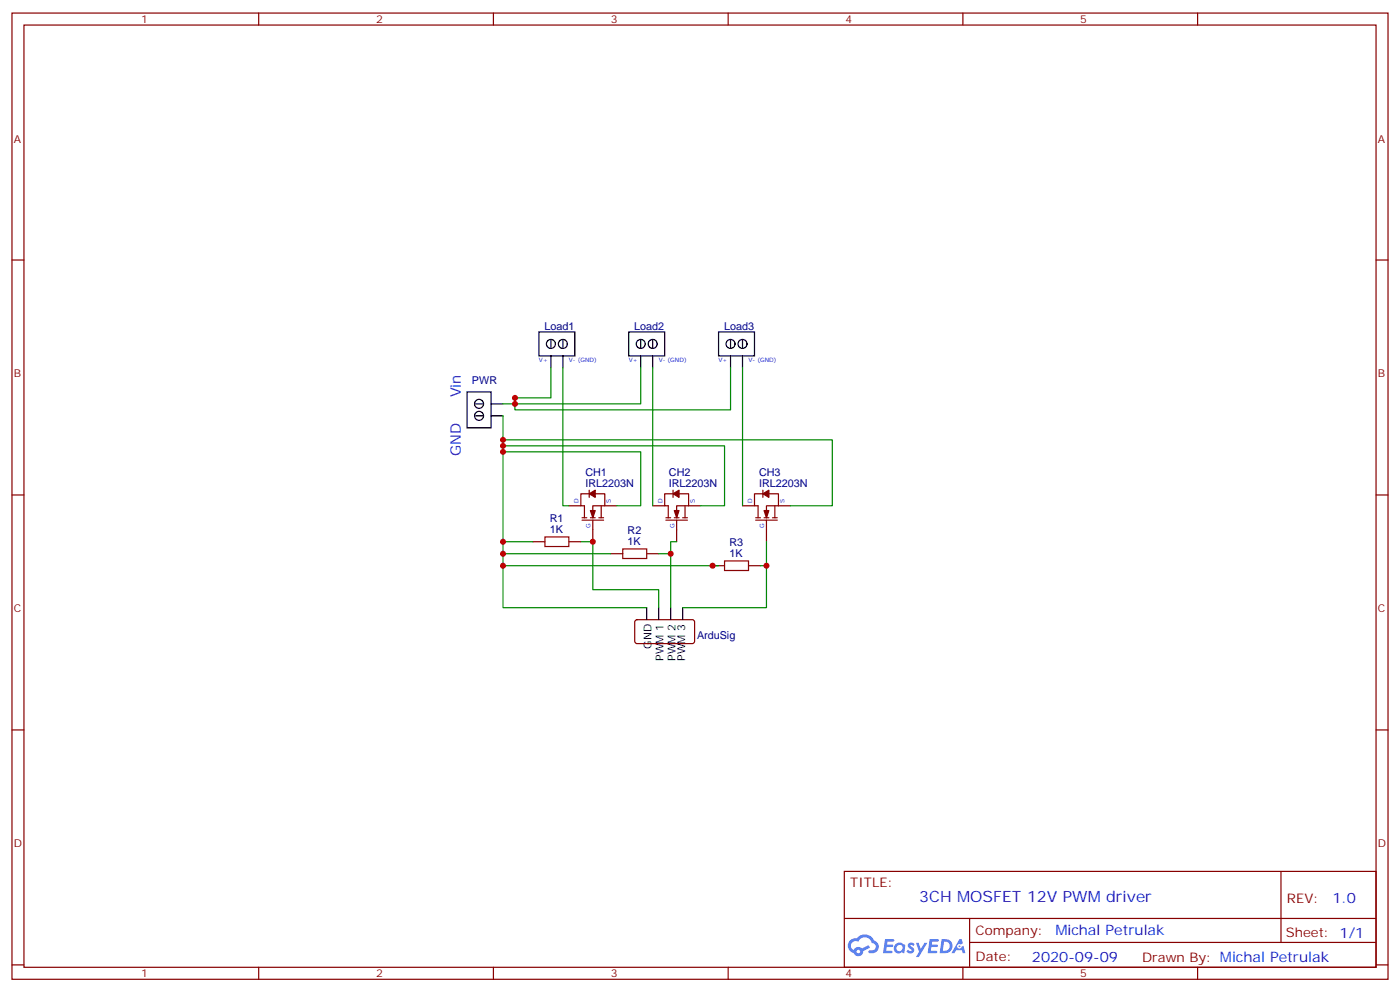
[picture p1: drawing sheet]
<svg xmlns="http://www.w3.org/2000/svg" width="412mm" height="292mm" viewBox="0 0 412 292" stroke-linecap="round" stroke-linejoin="round" font-family="sans-serif">
<g fill="none" stroke="#870000" stroke-width=".35">
<path d="M3.5 3.8h405.4v284.4h-405.4zM7.1 7.4h398.2v277.3h-398.2zM76.2 3.8v3.6M145.3 3.8v3.6M214.5 3.8v3.6M283.6 3.8v3.6M352.8 3.8v3.6M3.5 76.5h3.6M405.3 76.5h3.6M3.5 145.7h3.6M405.3 145.7h3.6M3.5 214.8h3.6"/>
<path d="M405.3 214.8h3.6M248.7 256.4h156.6v28.3h-156.6zM377.3 256.5v20.8M248.7 270.3h156.5M285.6 277.3h119.6M285.6 270.3v14.1M3.5 284h3.6M76.2 284.7v3.5M145.3 284.7v3.5M214.5 284.7v3.5M283.6 284.7v3.5M352.8 284.7v3.5"/>
<path d="M405.3 284h3.6"/>
</g>
<g fill="#5487ff">
<path d="M267.7 277.6a1.22 1.22 0 0 1 1.7 .3l-.4 .6a.47 .47 0 0 0-.3-.5 .47 .47 0 0 0-.5 .2l.1 .3a1.14 1.14 0 0 1 .8 1.7 1.14 1.14 0 0 1-1.9 0l-.2-.2 .5-.5 .7 .4a.29 .29 0 0 0 .3-.3 .29 .29 0 0 0-.2-.3 1.04 1.04 0 0 1-.6-1.7z"/>
<path d="M260.7 276.4h2.4l.3 .1-.2 .5-1.8 .1-.1 .9h1.5l.3 .3-.3 .4h-1.6l-.2 1.1h1.7l.2 .4-.2 .3h-2.6z"/>
<path d="M273.8 276.4h2.4l.3 .1-.1 .5-1.8 .1-.2 .9h1.6l.3 .3-.4 .4h-1.6l-.1 1.1h1.7l.2 .4-.2 .3h-2.6z"/>
<path d="M282.6 276.4h.7l.3 1.2-.6 .3a.69 .69 0 0 0-1 .3 .69 .69 0 0 0 .4 1 .69 .69 0 0 0 .9-.6l.5-.3 .6 2.2h-.8l-.2-.9h-1.8l-.5 .9h-.8z"/>
<path d="M269.8 277.4h.8l.6 1.9 1.1-1.9h.9l-2.6 4.2h-.8l.9-1.5z"/>
<path d="M277.4 276.4l-.6 4.1h1.3a2.11 2.11 0 0 0 2.5-2.1 2.11 2.11 0 0 0-2.5-2zM278.1 277.1a1.39 1.39 0 0 1 1.7 1.4 1.39 1.39 0 0 1-1.8 1.3h-.3z"/>
<path d="M263.7 278a1.54 1.54 0 0 0-.1 2.1 1.54 1.54 0 0 0 2.2 .2l.6 .2 .3-2.3-.2-.2-.4-.1a1.49 1.49 0 0 0-2.4 .1zM264 279a.94 .94 0 0 1 1.8 0 .94 .94 0 0 1-1.8 0z"/>
<path d="M250.4 276.7a2.18 2.18 0 0 0 1.1 3.8 1.44 1.44 0 0 0 1.6 .9 1.44 1.44 0 0 0 1.2-1.5l2-1-.5-.7-1.9 .9a1.47 1.47 0 0 0-2.4 .5 1.39 1.39 0 0 1-.7-2 1.39 1.39 0 0 1 2-.5 2.12 2.12 0 0 1 2.2-1.3 2.12 2.12 0 0 1 1.9 1.7 1.14 1.14 0 0 1 1.1 1.4 1.14 1.14 0 0 1-1.7 .8 .43 .43 0 0 0-.5 .3 .43 .43 0 0 0 .4 .5 1.98 1.98 0 0 0 2.5-1.2 1.98 1.98 0 0 0-1.2-2.5 3.1 3.1 0 0 0-5.3-.7l-.9 .1zM252.3 280a.55 .55 0 0 1 1.1 0 .55 .55 0 0 1-1.1 0z"/>
<circle cx="282.6" cy="278.5" r=".26"/>
</g>
<g fill="none" stroke="#870000" stroke-width=".35">
<path d="M157 159.4h3.5M167.6 148.8h3.5M167.6 159.4h3.5M171.4 153.1h6.4M171.4 152.4h1.5M173.6 145.3h-2.5v3.5h1.1v3.6M173.6 144.3v2.1M173.9 152.4h1.4M174.6 153.1v6.3M175.3 145.3h2.9v3.5M176.4 152.4h1.4M177.1 148.8v3.6"/>
<path d="M178.2 148.8h-3.6v3.6M178.2 148.8h3.5M192.3 148.8h3.5M196.1 153.1h6.4M196.1 152.4h1.5M198.3 145.3h-2.5v3.5h1v3.6M198.3 144.3v2.1M198.6 152.4h1.4M199.3 153.1v6.3M200 145.3h2.8v3.5M201.1 152.4h1.4M201.8 148.8v3.6"/>
<path d="M202.8 148.8h-3.5v3.6M202.8 148.8h3.6M218.7 148.8h3.5M222.6 153.1h6.4M222.6 152.4h1.4M224.7 145.3h-2.5v3.5h1.1v3.6M224.7 144.3v2.1M225.1 152.4h1.4M225.8 153.1v6.3M226.5 145.3h2.8v3.5M227.5 152.4h1.5M228.2 148.8v3.6"/>
<path d="M229.3 148.8h-3.5v3.6M229.3 148.8h3.5M179.9 162.9h3.5M190.5 162.9h3.5M209.9 166.5h3.5M220.5 166.5h3.5M187.2 182.6l.5-.2h16.5l.4 .7-.1 5.9-.6 .4-16.5-.1-.4-.6v-5.6z"/>
</g>
<g fill="none" stroke="#000" stroke-width=".35">
<path d="M158.7 97.7h10.6v7h-10.6zM185.2 97.7h10.6v7h-10.6zM211.7 97.7h10.5v7h-10.5zM137.6 115.3h7v10.6h-7zM140.1 118.9h2.1M144.6 118.9h3.6M162.3 100.2v2.1M162.3 104.7v3.6M165.8 100.2v2.1M165.8 104.7v3.6M188.7 100.2v2.1M188.7 104.7v3.6"/>
<path d="M192.3 100.2v2.1M192.3 104.7v3.6M215.2 100.2v2.1M215.2 104.7v3.6M218.7 100.2v2.1M218.7 104.7v3.6M140.1 122.4h2.1M144.6 122.4h3.6M190.5 178.8v3.6M194 178.8v3.6M197.6 178.8v3.6M201.1 178.8v3.6"/>
<circle cx="141.1" cy="118.9" r="1.32"/>
<circle cx="162.3" cy="101.2" r="1.32"/>
<circle cx="165.8" cy="101.2" r="1.32"/>
<circle cx="188.7" cy="101.2" r="1.32"/>
<circle cx="192.3" cy="101.2" r="1.32"/>
<circle cx="215.2" cy="101.2" r="1.32"/>
<circle cx="218.7" cy="101.2" r="1.32"/>
<circle cx="141.1" cy="122.4" r="1.32"/>
</g>
<g fill="#870000" stroke="#870000" stroke-width=".35">
<path d="M173.9 150.2h1.4l-.7 2.2z"/>
<path d="M173.6 145.3l1.7-1v2.1z"/>
<path d="M198.6 150.2h1.4l-.7 2.2z"/>
<path d="M198.3 145.3l1.7-1v2.1z"/>
<path d="M225.1 150.2h1.4l-.7 2.2z"/>
<path d="M224.7 145.3l1.8-1v2.1z"/>
</g>
<g fill="none" stroke="#008700" stroke-width=".35">
<path d="M162.3 108.3v8.8h-10.6v1.8h-3.5M165.8 108.3v40.5h1.8M188.7 108.3v10.6h-37v-1.8M192.3 108.3v40.5M215.2 108.3v12.3h-63.5v-1.7M218.7 108.3v40.5M148.2 122.4v56.4h42.3M148.2 129.4h97v19.4h-12.4M148.2 131.2h65.2v17.6h-7M148.2 133h40.5v15.8h-7M148.2 159.4h8.8M171.1 159.4h3.5v14.1h19.4v5.3"/>
<path d="M199.3 159.4h-1.7v19.4M225.8 159.4v19.4h-24.7M148.2 166.5h63.5M148.2 162.9h31.7M194 162.9h3.6M224 166.5h1.8"/>
</g>
<path d="M160.5 158h7.1v2.8h-7.1zM183.4 161.5h7.1v2.9h-7.1zM213.4 165.1h7.1v2.8h-7.1z" fill="none" stroke="#a10000" stroke-width=".35"/>
<g fill="#c00">
<circle cx="174.6" cy="159.4" r=".88"/>
<circle cx="197.6" cy="162.9" r=".88"/>
<circle cx="148.2" cy="129.4" r=".88"/>
<circle cx="148.2" cy="131.2" r=".88"/>
<circle cx="148.2" cy="133" r=".88"/>
<circle cx="148.2" cy="159.4" r=".88"/>
<circle cx="148.2" cy="162.9" r=".88"/>
<circle cx="148.2" cy="166.5" r=".88"/>
<circle cx="209.9" cy="166.5" r=".88"/>
<circle cx="225.8" cy="166.5" r=".88"/>
<circle cx="151.7" cy="117.1" r=".88"/>
<circle cx="151.7" cy="118.9" r=".88"/>
</g>
<text font-size="4.6" fill="#00f" x="270.8" y="265.5">3CH MOSFET 12V PWM driver</text>
<g font-size="4.2" fill="#00f">
<text x="135.7" y="116.9" transform="rotate(-90 135.7 116.9)">Vin</text>
<text x="135.7" y="134.3" transform="rotate(-90 135.7 134.3)">GND</text>
<text x="392.5" y="265.7">1.0</text>
<text x="310.9" y="275.3">Michal Petrulak</text>
<text x="304" y="283.1">2020-09-09</text>
</g>
<g font-size="3.9" fill="#800">
<text x="250.5" y="261">TITLE:</text>
<text x="379.1" y="265.7">REV:</text>
<text x="287.4" y="275.2">Company:</text>
<text x="378.7" y="275.8">Sheet: 1/1</text>
<text x="287.4" y="282.9">Date:</text>
<text x="336.4" y="283">Drawn By: Michal Petrulak</text>
</g>
<g font-size="3.2" fill="#800">
<text x="41.6" y="6.8">1</text>
<text x="110.8" y="6.8">2</text>
<text x="179.9" y="6.8">3</text>
<text x="249.1" y="6.8">4</text>
<text x="318.2" y="6.8">5</text>
<text x="4.1" y="41.9">A</text>
<text x="405.9" y="41.9">A</text>
<text x="4.1" y="111.1">B</text>
<text x="405.9" y="111.1">B</text>
<text x="4.1" y="180.2">C</text>
<text x="405.9" y="180.2">C</text>
<text x="4.1" y="249.4">D</text>
<text x="405.9" y="249.4">D</text>
<text x="41.6" y="287.7">1</text>
<text x="110.8" y="287.7">2</text>
<text x="179.9" y="287.7">3</text>
<text x="249.1" y="287.7">4</text>
<text x="318.2" y="287.7">5</text>
</g>
<g font-size="3.2" fill="#000080">
<text x="160.4" y="97.1">Load1</text>
<text x="186.8" y="97.1">Load2</text>
<text x="213.3" y="97.1">Load3</text>
<text x="139" y="112.9">PWR</text>
<text x="172.4" y="143.2">IRL2203N</text>
<text x="172.4" y="140">CH1</text>
<text x="197" y="143.2">IRL2203N</text>
<text x="197" y="140">CH2</text>
<text x="223.6" y="143.2">IRL2203N</text>
<text x="223.6" y="140">CH3</text>
<text x="161.9" y="153.7">R1</text>
<text x="161.9" y="157">1K</text>
<text x="184.9" y="160.5">1K</text>
<text x="184.9" y="157.3">R2</text>
<text x="214.9" y="160.8">R3</text>
<text x="214.9" y="164">1K</text>
<text x="205.3" y="188.1">ArduSig</text>
</g>
<g font-size="3.2">
<text x="191.9" y="190.9" transform="rotate(-90 191.9 190.9)">GND</text>
<text x="195.4" y="194.5" transform="rotate(-90 195.4 194.5)">PWM 1</text>
<text x="199" y="194.5" transform="rotate(-90 199 194.5)">PWM 2</text>
<text x="201.8" y="194.5" transform="rotate(-90 201.8 194.5)">PWM 3</text>
</g>
<g font-size="1.8" fill="#00f">
<text x="158.7" y="106.5">V+</text>
<text x="167.6" y="106.5">V- (GND)</text>
<text x="185.2" y="106.5">V+</text>
<text x="194" y="106.5">V- (GND)</text>
<text x="211.7" y="106.5">V+</text>
<text x="220.5" y="106.5">V- (GND)</text>
<text x="170.4" y="148.1" transform="rotate(-90 170.4 148.1)">D</text>
<text x="180" y="148" transform="rotate(-90 180 148)">S</text>
<text x="195.1" y="148.1" transform="rotate(-90 195.1 148.1)">D</text>
<text x="204.6" y="148" transform="rotate(-90 204.6 148)">S</text>
<text x="221.6" y="148.1" transform="rotate(-90 221.6 148.1)">D</text>
<text x="231.1" y="148" transform="rotate(-90 231.1 148)">S</text>
<text x="174" y="155.5" transform="rotate(-90 174 155.5)">G</text>
<text x="198.7" y="155.5" transform="rotate(-90 198.7 155.5)">G</text>
<text x="225.1" y="155.5" transform="rotate(-90 225.1 155.5)">G</text>
</g>
</svg>
